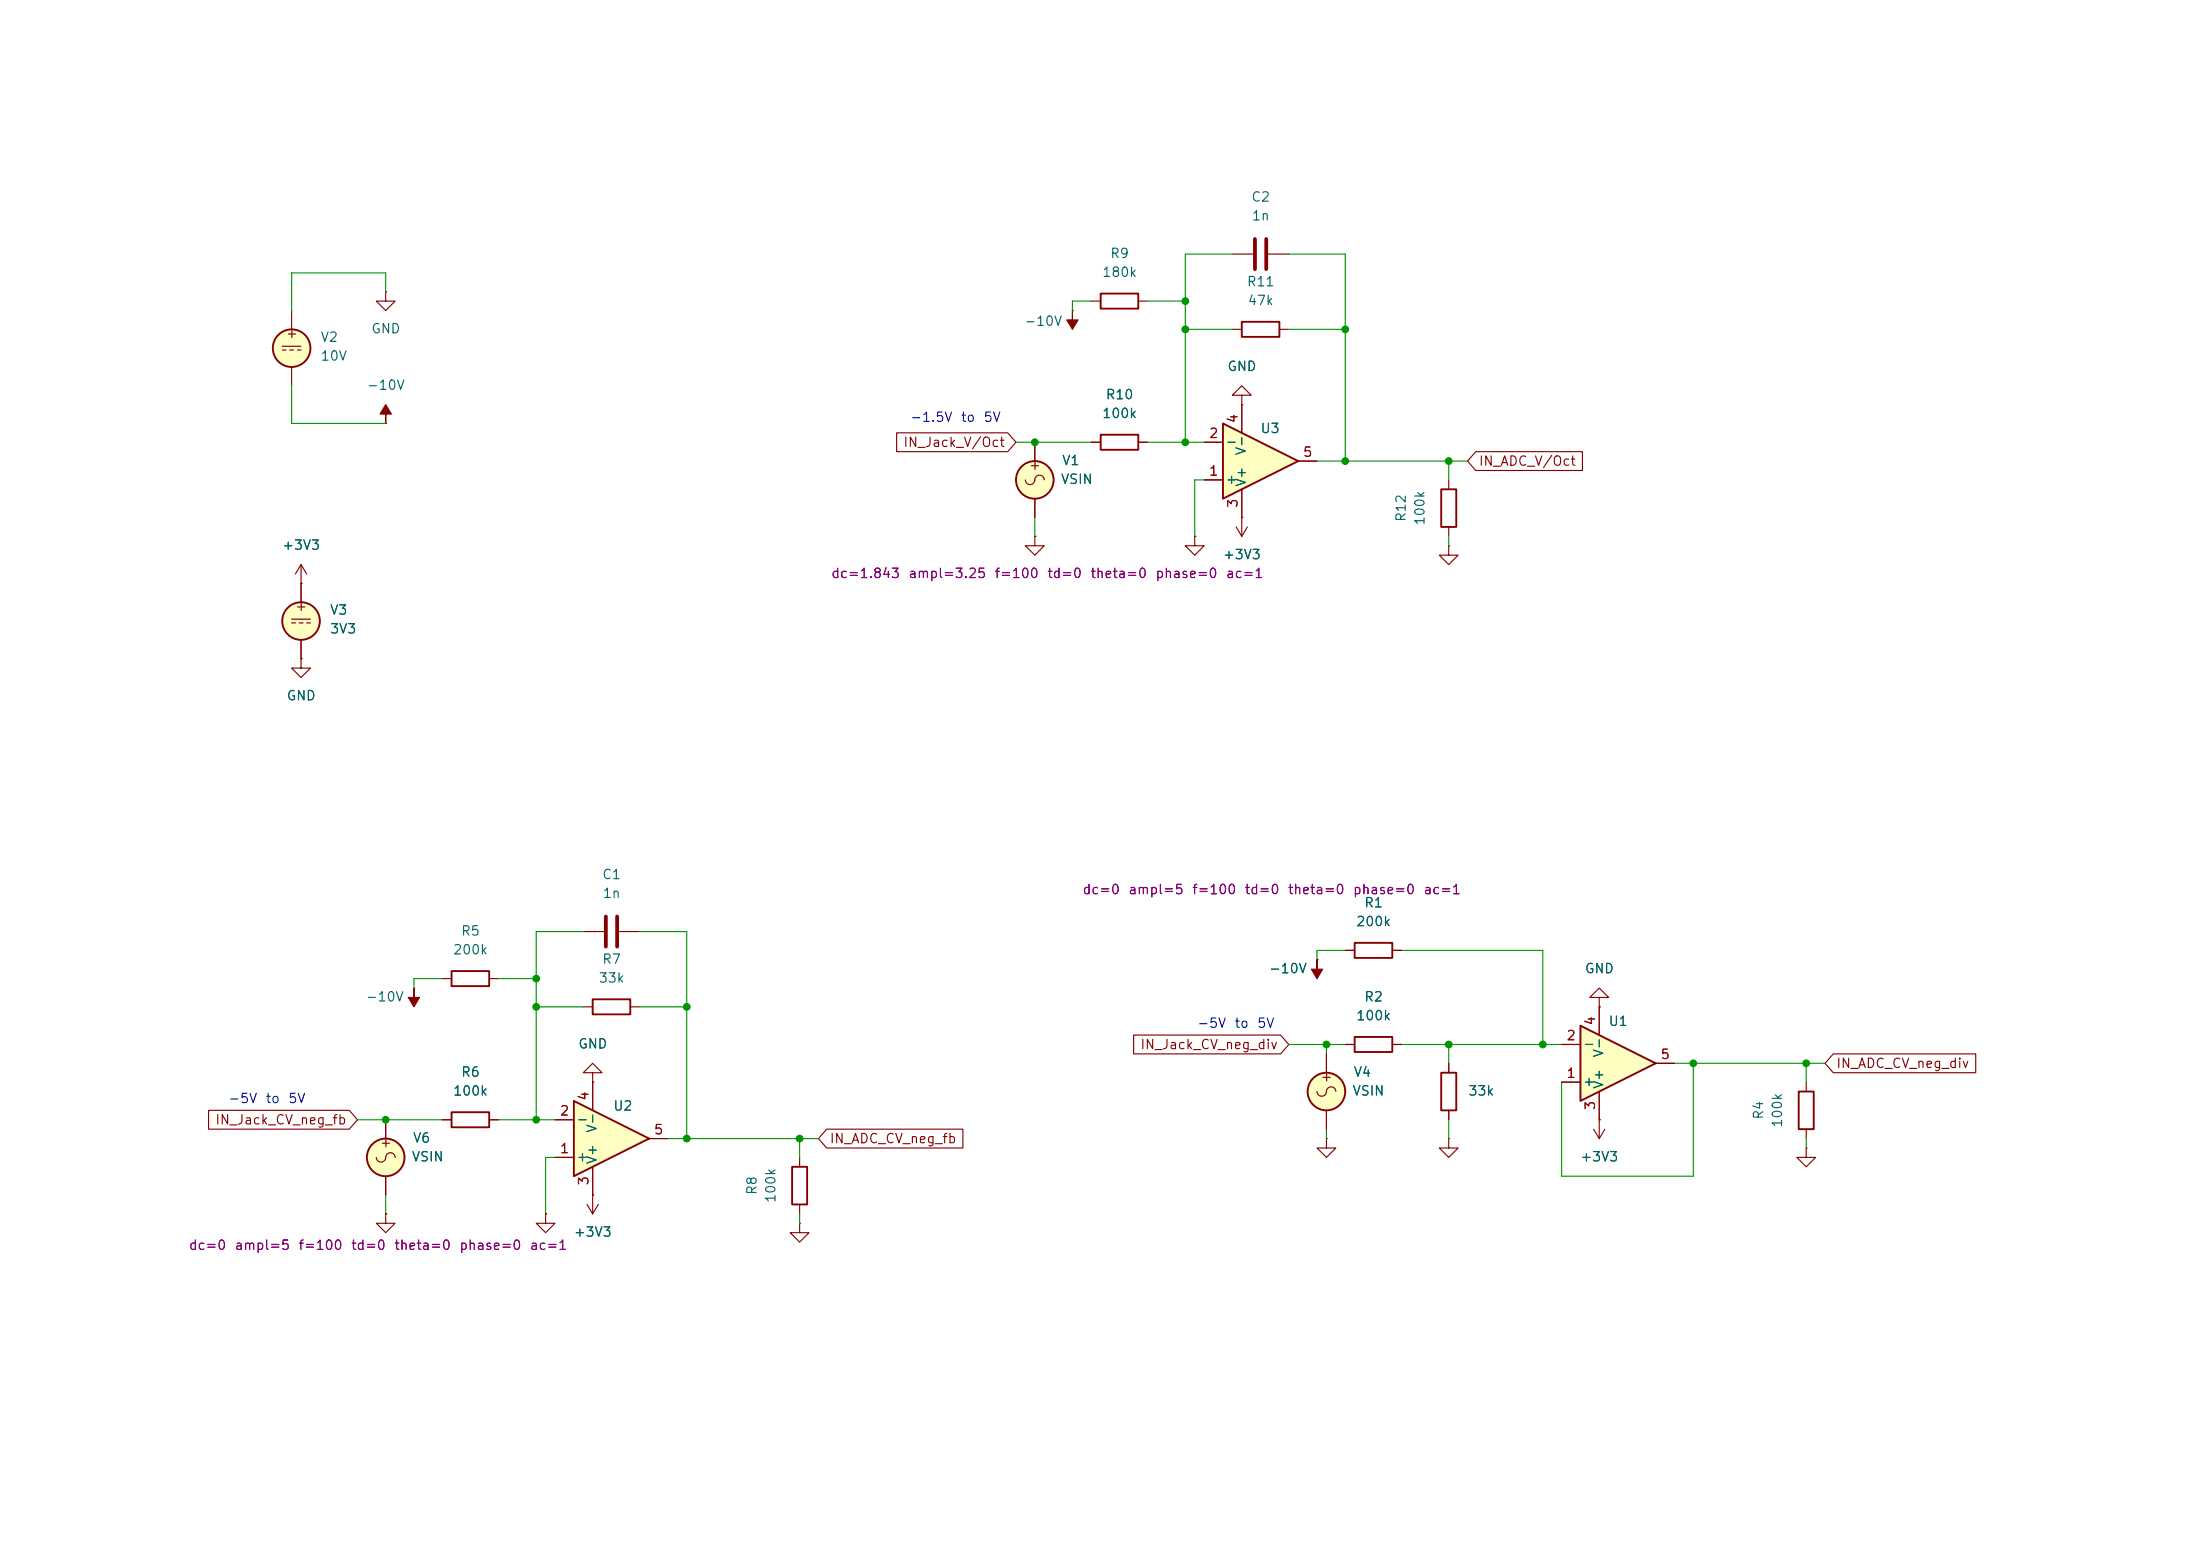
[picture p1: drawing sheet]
<svg xmlns="http://www.w3.org/2000/svg" width="297mm" height="210mm" viewBox="0 0 297 210" stroke-linecap="round" stroke-linejoin="round" font-family="sans-serif">
<path d="M167.6 43.4h5.1v2.1h-5.1zM182.9 140h5.1v2h-5.1z" fill="none" stroke="#840000" stroke-width=".25"/>
<g fill="none" stroke="#840000" stroke-width=".15">
<path d="M166.4 34.3h2.8M171.2 34.3h2.8M144.8 41.9h.1M166.4 44.5h1.2M172.7 44.5h1.3M181.6 141h1.3M188 141h1.2M73.7 163.8v1.3h-1.3l1.3 1.3 1.2-1.3h-1.2M73.7 163.8h.1M79.2 162.6l.8 1.2M80 161.3h.1M80 161.3v2.5"/>
<path d="M80.8 162.6l-.8 1.2"/>
</g>
<path d="M144.8 41.9v1.3h.7l-.7 1.3-.8-1.3h.8z" fill="#840000" stroke="#840000" stroke-width=".15"/>
<path d="M169.4 32.3v4M170.9 32.3v4" fill="none" stroke="#840000" stroke-width=".51"/>
<path d="M77.5 148.6l10.1 5.1-10.1 5.1z" fill="#ffffc2"/>
<path d="M77.5 148.6l10.1 5.1-10.1 5.1z" fill="none" stroke="#840000" stroke-width=".25"/>
<path d="M74.9 156.2h2.6M74.9 151.1h2.6M80 146.1v3.8M80 157.5v3.8M87.6 153.7h2.6" fill="none" stroke="#840000" stroke-width=".15"/>
<path d="M165.1 57.2l10.2 5-10.2 5.1z" fill="#ffffc2"/>
<g fill="none" stroke="#840000" stroke-width=".25">
<path d="M148.6 58.7h5.1v2h-5.1zM165.1 57.2l10.2 5-10.2 5.1zM194.6 66h2v5.1h-2zM182.9 127.3h5.1v2h-5.1z"/>
<circle cx="179.1" cy="147.3" r="2.54"/>
</g>
<g fill="none" stroke="#840000" stroke-width=".15">
<path d="M147.3 59.7h1.3M153.7 59.7h1.2M162.6 59.7h2.5M167.6 53.3h1.3l-1.3-1.2-1.2 1.2h1.2v1.3M167.6 54.6h.1M167.6 54.6v3.8M162.6 64.8h2.5M167.6 66v3.9M175.3 62.2h2.5M195.6 73.7v1.2h-1.3l1.3 1.3 1.2-1.3h-1.2M195.6 73.7h.1M195.6 64.8v1.2"/>
<path d="M195.6 71.1v1.3M55.9 133.4h.1M177.8 129.5h.1M181.6 128.3h1.3M188 128.3h1.2M177.8 147.3a.67 .67 0 0 0 .8 .6 .67 .67 0 0 0 .5-.8 .64 .64 0 0 1 .7-.4 .64 .64 0 0 1 .5 .6M179.1 142.2v2.6M179.1 149.9v2.5"/>
</g>
<g fill="#840000" stroke="#840000" stroke-width=".15">
<path d="M55.9 133.4v1.2h.7l-.7 1.3-.8-1.3h.8z"/>
<path d="M177.8 129.5v1.3h.8l-.8 1.3-.8-1.3h.8z"/>
</g>
<circle cx="179.1" cy="147.3" r="2.54" fill="#ffffc2" stroke="#ffffc2" stroke-width=".14"/>
<path d="M213.4 138.4l10.1 5.1-10.1 5.1z" fill="#ffffc2"/>
<g fill="none" stroke="#840000" stroke-width=".25">
<path d="M148.6 39.6h5.1v2.1h-5.1zM61 131.1h5v2h-5zM80 134.9h5.1v2h-5.1zM213.4 138.4l10.1 5.1-10.1 5.1zM61 150.1h5v2h-5zM106.9 157.5h2.1v5.1h-2.1zM194.6 144.8h2v5.1h-2zM242.8 147.3h2.1v5.1h-2.1z"/>
<circle cx="39.4" cy="47" r="2.54"/>
<circle cx="139.7" cy="64.8" r="2.54"/>
<circle cx="40.6" cy="83.8" r="2.54"/>
<circle cx="52.1" cy="156.2" r="2.54"/>
</g>
<g fill="none" stroke="#840000" stroke-width=".15">
<path d="M52.1 39.4v1.2h1.2l-1.2 1.3-1.3-1.3h1.3M52.1 39.4h.1M38.1 46.7h2.5M38.1 47.2h.5M39.1 47.2h.5M39.4 41.9v2.6M39.4 49.5v2.6M40.1 47.2h.5M52.1 57.2h.1M121 58.4h15l1.2 1.3-1.2 1.3h-15zM139.7 59.7v2.5M147.3 40.6h1.3"/>
<path d="M147.3 59.7h1.3M153.7 40.6h1.2M153.7 59.7h1.2M162.6 59.7h2.5M167.6 54.6h.1M167.6 54.6v3.8M40.6 78.7h.1M40.6 76.2l-.7 1.3M40.6 76.2l.8 1.3M40.6 76.2v5.1M138.4 64.8a.67 .67 0 0 0 .8 .6 .67 .67 0 0 0 .5-.8 .64 .64 0 0 1 .7-.5 .64 .64 0 0 1 .6 .7M139.7 72.4v1.3h-1.3l1.3 1.2 1.3-1.2h-1.3"/>
<path d="M139.7 72.4h.1M139.7 67.3v2.6M161.3 72.4v1.3h-1.3l1.3 1.2 1.3-1.2h-1.3M161.3 72.4h.1M162.6 64.8h2.5M166.9 71.1l.7 1.3M167.6 69.9h.1M167.6 66v6.4M168.4 71.1l-.8 1.3M175.3 62.2h2.5M199.2 61h14.4v2.5h-14.4l-1.1-1.3zM39.4 83.6h2.5"/>
<path d="M39.4 84.1h.5M40.4 84.1h.5M40.6 88.9v1.3h1.3l-1.3 1.2-1.2-1.2h1.2M40.6 88.9h.1M40.6 86.4v2.5M41.4 84.1h.5M59.7 132.1h1.3M66 132.1h1.3M78.7 125.7h2.8M78.7 135.9h1.3M83.6 125.7h2.8M85.1 135.9h1.3"/>
<path d="M153 139.7h19.9l1.1 1.3-1.1 1.2h-19.9zM177.8 129.5h.1M181.6 128.3h1.3M188 128.3h1.2M215.9 134.6h1.3l-1.3-1.2-1.3 1.2h1.3v1.3M215.9 135.9h.1M215.9 135.9v3.8M28.2 149.9h18.9l1.2 1.2-1.2 1.3h-18.9zM50.8 156.2a.67 .67 0 0 0 .8 .6 .67 .67 0 0 0 .5-.8 .64 .64 0 0 1 .7-.4 .64 .64 0 0 1 .5 .6M52.1 151.1v2.6M52.1 158.8v2.5M59.7 151.1h1.3"/>
<path d="M66 151.1h1.3M74.9 151.1h2.6M74.9 156.2h2.6M80 144.8h1.3l-1.3-1.3-1.3 1.3h1.3v1.3M80 146.1h.1M80 146.1v3.8M80 157.5v3.8M87.6 153.7h2.6M107.9 156.2v1.3M111.6 152.4h18.4v2.5h-18.4l-1.1-1.2zM179.1 153.7v1.2h-1.3l1.3 1.3 1.2-1.3h-1.2M179.1 153.7h.1"/>
<path d="M179.1 142.2v2.6M179.1 149.9v2.5M181.6 141h1.3M188 141h1.2M195.6 153.7v1.2h-1.3l1.3 1.3 1.2-1.3h-1.2M195.6 153.7h.1M195.6 143.5v1.3M195.6 149.9v1.2M210.8 146.1h2.6M210.8 141h2.6M215.1 152.4l.8 1.3M215.9 151.1h.1"/>
<path d="M215.9 147.3v6.4M216.7 152.4l-.8 1.3M223.5 143.5h2.6M243.8 154.9v1.3h-1.2l1.2 1.3 1.3-1.3h-1.3M243.8 154.9h.1M243.8 146.1v1.2M243.8 152.4v1.3M247.5 142.2h19.2v2.6h-19.2l-1.1-1.3zM52.1 163.8v1.3h-1.3l1.3 1.3 1.2-1.3h-1.2M52.1 163.8h.1M73.7 163.8h.1M80 161.3h.1"/>
<path d="M107.9 165.1v1.3h-1.2l1.2 1.2 1.3-1.2h-1.3M107.9 165.1h.1M107.9 162.6v1.2"/>
</g>
<path d="M81.8 123.7v4.1M83.3 123.7v4.1" fill="none" stroke="#840000" stroke-width=".51"/>
<g fill="#ffffc2" stroke="#ffffc2" stroke-width=".14">
<circle cx="40.6" cy="83.8" r="2.54"/>
<circle cx="52.1" cy="156.2" r="2.54"/>
<circle cx="39.4" cy="47" r="2.54"/>
<circle cx="139.7" cy="64.8" r="2.54"/>
</g>
<path d="M52.1 54.6l.7 1.3h-.7v1.3v-1.3h-.8z" fill="#840000" stroke="#840000" stroke-width=".15"/>
<g fill="none" stroke="#009600" stroke-width=".15">
<path d="M52.1 39.4v-2.6h-12.7v5.1M166.4 34.3h-6.4v25.4M174 34.3h7.6v27.9M39.4 52.1v5.1h12.7M137.2 59.7h10.1M147.3 40.6h-2.5v1.3M154.9 59.7h7.7M154.9 40.6h5.1M160 44.5h6.4M174 44.5h7.6M139.7 69.9v2.5M162.6 64.8h-1.3v7.6"/>
<path d="M177.8 62.2h20.3M195.6 62.2v2.6M195.6 72.4v1.3M59.7 132.1h-3.8v1.3M67.3 132.1h5.1M72.4 135.9h6.3M78.7 125.7h-6.3v25.4M86.4 125.7h6.3v28M86.4 135.9h6.3M181.6 128.3h-3.8v1.2M189.2 128.3h19.1v12.7M48.3 151.1h11.4"/>
<path d="M67.3 151.1h7.6M74.9 156.2h-1.2v7.6M90.2 153.7h20.3M107.9 153.7v2.5M174 141h7.6M179.1 141v1.2M179.1 152.4v1.3M189.2 141h21.6M195.6 141v2.5M195.6 151.1v2.6M226.1 143.5h20.3M228.6 143.5v15.3h-17.8v-12.7"/>
<path d="M243.8 143.5v2.6M243.8 153.7v1.2M52.1 161.3v2.5M107.9 163.8v1.3"/>
</g>
<g fill="#009600" stroke="#009600" stroke-width=".14">
<circle cx="52.1" cy="151.1" r=".46"/>
<circle cx="72.4" cy="135.9" r=".46"/>
<circle cx="107.9" cy="153.7" r=".46"/>
<circle cx="72.4" cy="151.1" r=".46"/>
<circle cx="179.1" cy="141" r=".46"/>
<circle cx="208.3" cy="141" r=".46"/>
<circle cx="195.6" cy="141" r=".46"/>
<circle cx="243.8" cy="143.5" r=".46"/>
<circle cx="228.6" cy="143.5" r=".46"/>
<circle cx="160" cy="44.5" r=".46"/>
<circle cx="160" cy="59.7" r=".46"/>
<circle cx="181.6" cy="62.2" r=".46"/>
<circle cx="181.6" cy="44.5" r=".46"/>
<circle cx="160" cy="40.6" r=".46"/>
<circle cx="195.6" cy="62.2" r=".46"/>
<circle cx="139.7" cy="59.7" r=".46"/>
<circle cx="72.4" cy="132.1" r=".46"/>
<circle cx="92.7" cy="135.9" r=".46"/>
<circle cx="92.7" cy="153.7" r=".46"/>
</g>
<g font-size="1.3" fill="#006464">
<text x="168.8" y="27.5">C2</text>
<text x="149.8" y="35.2">R9</text>
<text x="168.9" y="30.1">1n</text>
<text x="148.7" y="37.7">180k</text>
<text x="168.2" y="39">R11</text>
<text x="168.4" y="41.5">47k</text>
<text x="43.2" y="46.5">V2</text>
<text x="50" y="45.3">GND</text>
<text x="138.2" y="44.3">-10V</text>
<text x="43.2" y="49">10V</text>
<text x="49.4" y="52.9">-10V</text>
<text x="165.6" y="50.4">GND</text>
<text x="148.7" y="56.7">100k</text>
<text x="149.2" y="54.2">R10</text>
<text x="170.1" y="58.8">U3</text>
<text x="143.1" y="65.6">VSIN</text>
<text x="143.3" y="63.1">V1</text>
<text x="165.4" y="65.6">+</text>
<text x="165.4" y="60.6">-</text>
<text x="168.5" y="65.8" transform="rotate(-90 168.5 65.8)">V+</text>
<text x="168.5" y="61.5" transform="rotate(-90 168.5 61.5)">V-</text>
<text x="190.1" y="70.5" transform="rotate(-90 190.1 70.5)">R12</text>
<text x="192.6" y="71" transform="rotate(-90 192.6 71)">100k</text>
<text x="38" y="74.5">+3V3</text>
<text x="165" y="75.8">+3V3</text>
<text x="44.5" y="83.3">V3</text>
<text x="44.5" y="85.8">3V3</text>
<text x="38.6" y="94.8">GND</text>
<text x="81.2" y="119">C1</text>
<text x="81.3" y="121.5">1n</text>
<text x="183" y="125.3">200k</text>
<text x="184.1" y="122.8">R1</text>
<text x="61.1" y="129.1">200k</text>
<text x="62.2" y="126.6">R5</text>
<text x="81.2" y="130.4">R7</text>
<text x="171.2" y="131.7">-10V</text>
<text x="213.9" y="131.7">GND</text>
<text x="49.3" y="135.5">-10V</text>
<text x="80.7" y="132.9">33k</text>
<text x="184.1" y="135.5">R2</text>
<text x="78" y="141.8">GND</text>
<text x="183" y="138">100k</text>
<text x="213.6" y="141.8">-</text>
<text x="216.8" y="142.8" transform="rotate(-90 216.8 142.8)">V-</text>
<text x="217.1" y="138.8">U1</text>
<text x="61.1" y="148.2">100k</text>
<text x="62.2" y="145.6">R6</text>
<text x="182.5" y="148.2">VSIN</text>
<text x="182.7" y="145.6">V4</text>
<text x="198.1" y="148.2">33k</text>
<text x="213.6" y="146.9">+</text>
<text x="216.8" y="147.1" transform="rotate(-90 216.8 147.1)">V+</text>
<text x="55.7" y="154.5">V6</text>
<text x="77.7" y="152">-</text>
<text x="80.9" y="153" transform="rotate(-90 80.9 153)">V-</text>
<text x="82.7" y="150.2">U2</text>
<text x="238.4" y="151.2" transform="rotate(-90 238.4 151.2)">R4</text>
<text x="240.9" y="152.3" transform="rotate(-90 240.9 152.3)">100k</text>
<text x="55.5" y="157.1">VSIN</text>
<text x="77.7" y="157.1">+</text>
<text x="80.9" y="157.2" transform="rotate(-90 80.9 157.2)">V+</text>
<text x="102.5" y="161.4" transform="rotate(-90 102.5 161.4)">R8</text>
<text x="213.3" y="157.1">+3V3</text>
<text x="77.4" y="167.2">+3V3</text>
<text x="105" y="162.4" transform="rotate(-90 105 162.4)">100k</text>
</g>
<g font-size="1.3" fill="#840000">
<text x="38.5" y="45.9">+</text>
<text x="121.9" y="60.6">IN_Jack_V/Oct</text>
<text x="138.8" y="63.7">+</text>
<text x="199.5" y="63.2">IN_ADC_V/Oct</text>
<text x="39.8" y="82.8">+</text>
<text x="153.9" y="141.9">IN_Jack_CV_neg_div</text>
<text x="178.2" y="146.3">+</text>
<text x="247.8" y="144.5">IN_ADC_CV_neg_div</text>
<text x="29" y="152.1">IN_Jack_CV_neg_fb</text>
<text x="51.2" y="155.2">+</text>
<text x="111.9" y="154.6">IN_ADC_CV_neg_fb</text>
</g>
<g font-size="1.3" fill="#0000c2">
<text x="122.8" y="57.3">-1.5V</text>
<text x="129.6" y="57.3">to</text>
<text x="132.7" y="57.3">5V</text>
<text x="161.5" y="139">-5V</text>
<text x="166.6" y="139">to</text>
<text x="169.6" y="139">5V</text>
<text x="30.7" y="149.2">-5V</text>
<text x="35.8" y="149.2">to</text>
<text x="38.8" y="149.2">5V</text>
</g>
<g font-size="1.3" fill="#a90000">
<text x="163.1" y="59.4">2</text>
<text x="167.4" y="57.2" transform="rotate(-90 167.4 57.2)">4</text>
<text x="163.1" y="64.5">1</text>
<text x="175.8" y="62">5</text>
<text x="167.4" y="68.7" transform="rotate(-90 167.4 68.7)">3</text>
<text x="211.4" y="140.7">2</text>
<text x="215.6" y="138.5" transform="rotate(-90 215.6 138.5)">4</text>
<text x="224.1" y="143.3">5</text>
<text x="79.8" y="148.7" transform="rotate(-90 79.8 148.7)">4</text>
<text x="211.4" y="145.8">1</text>
<text x="215.6" y="149.9" transform="rotate(-90 215.6 149.9)">3</text>
<text x="75.5" y="156">1</text>
<text x="75.5" y="150.9">2</text>
<text x="88.2" y="153.4">5</text>
<text x="79.8" y="160.1" transform="rotate(-90 79.8 160.1)">3</text>
</g>
<g font-size="1.3" fill="#840084">
<text x="112.1" y="78.3">dc=1.843</text>
<text x="122.5" y="78.3">ampl=3.25</text>
<text x="134.2" y="78.3">f=100</text>
<text x="141.3" y="78.3">td=0</text>
<text x="147.1" y="78.3">theta=0</text>
<text x="155.9" y="78.3">phase=0</text>
<text x="165.4" y="78.3">ac=1</text>
<text x="146" y="121">dc=0</text>
<text x="152.2" y="121">ampl=5</text>
<text x="160.8" y="121">f=100</text>
<text x="167.9" y="121">td=0</text>
<text x="173.8" y="121">theta=0</text>
<text x="182.6" y="121">phase=0</text>
<text x="192.1" y="121">ac=1</text>
<text x="25.4" y="169">dc=0</text>
<text x="31.6" y="169">ampl=5</text>
<text x="40.2" y="169">f=100</text>
<text x="47.3" y="169">td=0</text>
<text x="53.1" y="169">theta=0</text>
<text x="61.9" y="169">phase=0</text>
<text x="71.4" y="169">ac=1</text>
</g>
</svg>
